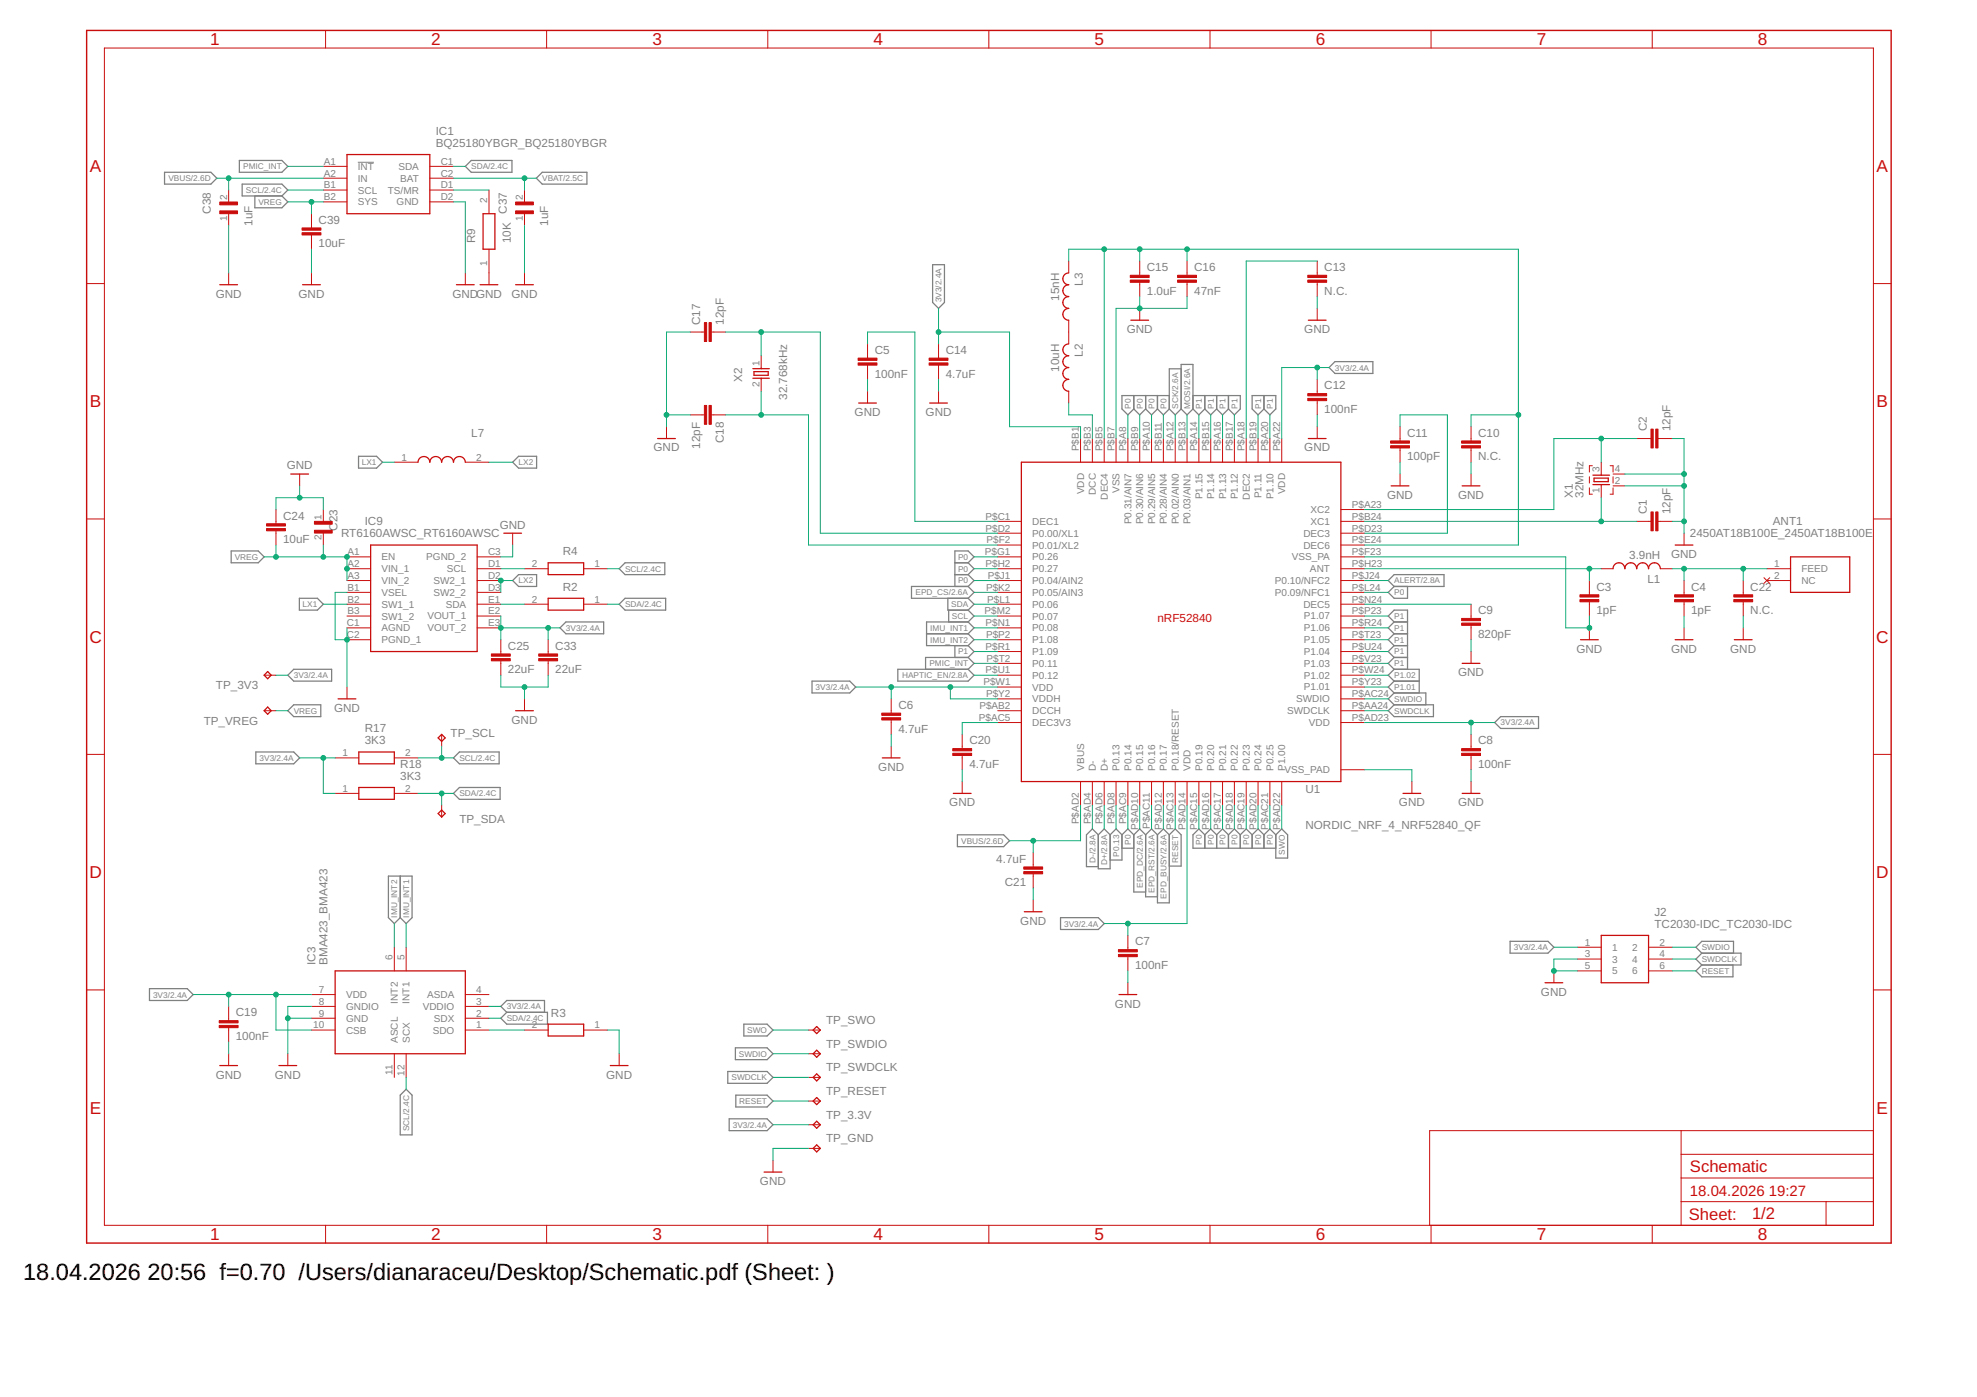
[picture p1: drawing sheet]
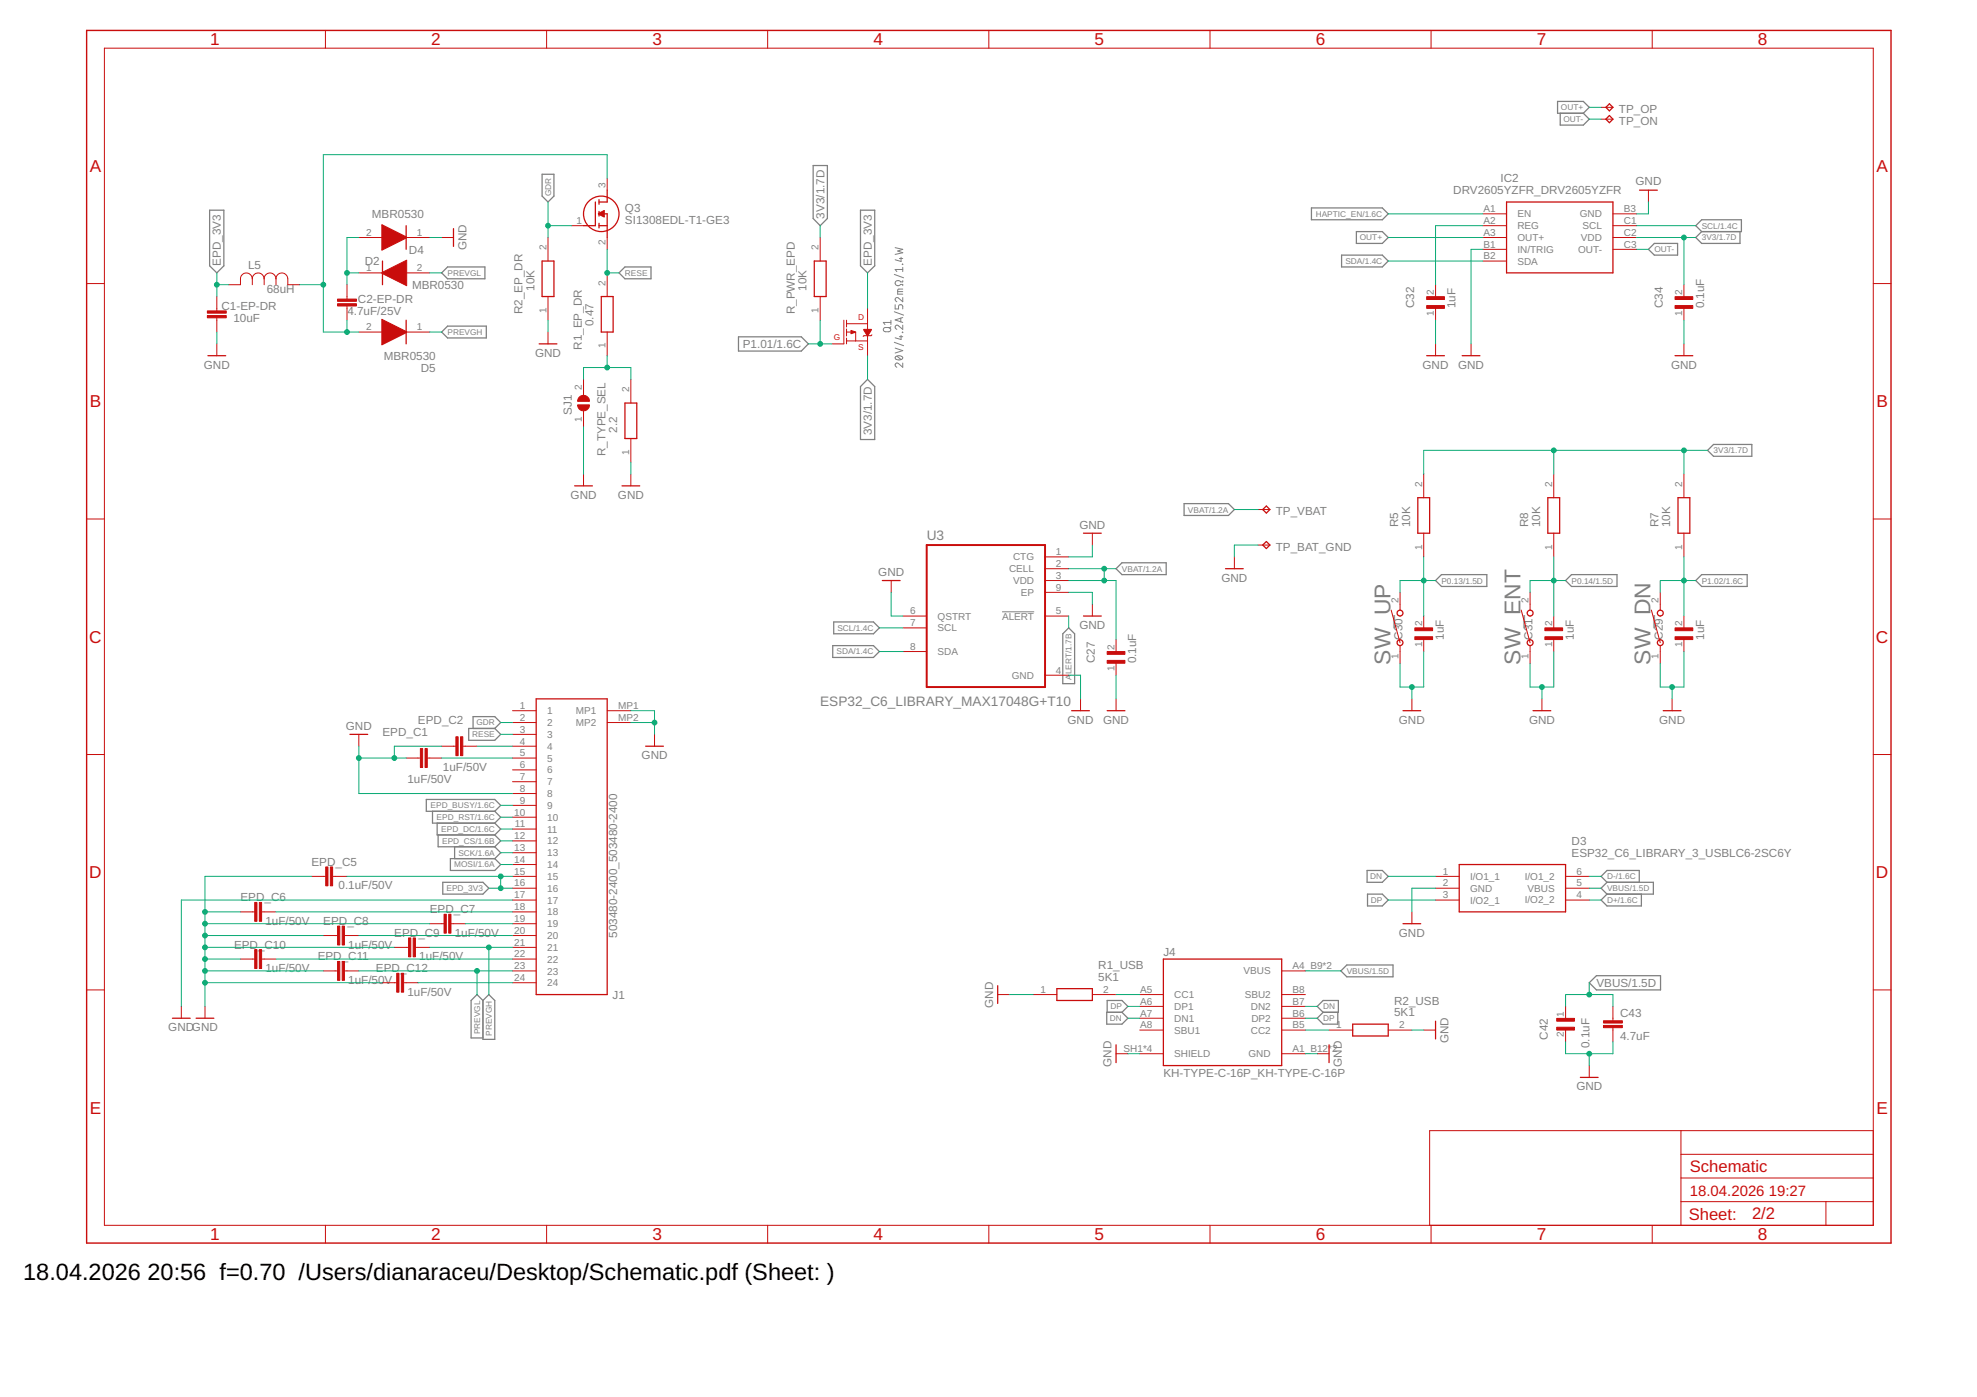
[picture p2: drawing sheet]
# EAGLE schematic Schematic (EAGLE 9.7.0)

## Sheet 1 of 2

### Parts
ANT1  2450AT18B100E_2450AT18B100E  [2450AT18B100E_ANTC3216X140N]
C1  12pF  NORDIC_NRF_3_CAPACITOR_0201_N  [NORDIC_NRF_3_RESC0201_N]
C2  12pF  NORDIC_NRF_3_CAPACITOR_0201_N  [NORDIC_NRF_3_RESC0201_N]
C3  1pF  NORDIC_NRF_3_CAPACITOR_0201_N  [NORDIC_NRF_3_RESC0201_N]
C4  1pF  NORDIC_NRF_3_CAPACITOR_0201_N  [NORDIC_NRF_3_RESC0201_N]
C5  100nF  NORDIC_NRF_3_CAPACITOR_0201_N  [NORDIC_NRF_3_RESC0201_N]
C6  4.7uF  NORDIC_NRF_3_CAPACITOR_0402_N  [NORDIC_NRF_3_RESC0402_N]
C7  100nF  NORDIC_NRF_3_CAPACITOR_0201_N  [NORDIC_NRF_3_RESC0201_N]
C8  100nF  NORDIC_NRF_3_CAPACITOR_0201_N  [NORDIC_NRF_3_RESC0201_N]
C9  820pF  NORDIC_NRF_3_CAPACITOR_0201_N  [NORDIC_NRF_3_RESC0201_N]
C10  N.C.  PERFECT_0402_CAP_0402  [PERFECT_0402_0402]
C11  100pF  NORDIC_NRF_3_CAPACITOR_0201_N  [NORDIC_NRF_3_RESC0201_N]
C12  100nF  NORDIC_NRF_3_CAPACITOR_0201_N  [NORDIC_NRF_3_RESC0201_N]
C13  N.C.  PERFECT_0402_CAP_0402  [PERFECT_0402_0402]
C14  4.7uF  NORDIC_NRF_3_CAPACITOR_0402_N  [NORDIC_NRF_3_RESC0402_N]
C15  1.0uF  NORDIC_NRF_3_CAPACITOR_0402_N  [NORDIC_NRF_3_RESC0402_N]
C16  47nF  NORDIC_NRF_3_CAPACITOR_0201_N  [NORDIC_NRF_3_RESC0201_N]
C17  12pF  NORDIC_NRF_3_CAPACITOR_0201_N  [NORDIC_NRF_3_RESC0201_N]
C18  12pF  NORDIC_NRF_3_CAPACITOR_0201_N  [NORDIC_NRF_3_RESC0201_N]
C19  100nF  NORDIC_NRF_3_CAPACITOR_0201_N  [NORDIC_NRF_3_RESC0201_N]
C20  4.7uF  NORDIC_NRF_3_CAPACITOR_0402_N  [NORDIC_NRF_3_RESC0402_N]
C21  4.7uF  NORDIC_NRF_3_CAPACITOR_0402_N  [NORDIC_NRF_3_RESC0402_N]
C22  N.C.  PERFECT_0402_CAP_0402  [PERFECT_0402_0402]
C23  GRM011R60J152KE01L_2_GRM011R60J152KE01L  [GRM011R60J152KE01L_2_CAPC0201X13N]
C24  10uF  NORDIC_NRF_3_CAPACITOR_0402_N  [NORDIC_NRF_3_RESC0402_N]
C25  22uF  NORDIC_NRF_3_CAPACITOR_0402_N  [NORDIC_NRF_3_RESC0402_N]
C33  22uF  NORDIC_NRF_3_CAPACITOR_0402_N  [NORDIC_NRF_3_RESC0402_N]
C37  1uF  GRM011R60J152KE01L_2_GRM011R60J152KE01L  [GRM011R60J152KE01L_2_CAPC0201X13N]
C38  1uF  GRM011R60J152KE01L_2_GRM011R60J152KE01L  [GRM011R60J152KE01L_2_CAPC0201X13N]
C39  10uF  NORDIC_NRF_3_CAPACITOR_0402_N  [NORDIC_NRF_3_RESC0402_N]
IC1  BQ25180YBGR_BQ25180YBGR  [BQ25180YBGR_BGA8C40P2X4_100X155X50]
IC3  BMA423_BMA423  [BMA423_BMA423]
IC9  RT6160AWSC_RT6160AWSC  [RT6160AWSC_BGA15C40P3X5_140X230X60]
J2  TC2030-IDC_TC2030-IDC  [TC2030-IDC_TC2030IDC]
L1  3.9nH  NORDIC_NRF_2_INDUCTOR_0402_L  [NORDIC_NRF_2_RESC0402_L]
L2  10uH  NORDIC_NRF_2_INDUCTOR_0402_L  [NORDIC_NRF_2_RESC0402_L]
L3  15nH  NORDIC_NRF_2_INDUCTOR_0402_L  [NORDIC_NRF_2_RESC0402_L]
L7  MLP2016SR47MT0S1_FTC252012SR47MBCA  [MLP2016SR47MT0S1_INDC2016X100N]
R2  CPF0201D7K68C1_CPF0201D7K68C1  [CPF0201D7K68C1_0201]
R3  CPF0201D7K68C1_CPF0201D7K68C1  [CPF0201D7K68C1_0201]
R4  0  CPF0201D7K68C1_CPF0201D7K68C1  [CPF0201D7K68C1_0201]
R9  10K  CPF0201D7K68C1_CPF0201D7K68C1  [CPF0201D7K68C1_0201]
R17  3K3  CPF0201D7K68C1_CPF0201D7K68C1  [CPF0201D7K68C1_0201]
R18  3K3  CPF0201D7K68C1_CPF0201D7K68C1  [CPF0201D7K68C1_0201]
TP_3.3V  HECTOR_WATCH_1_TPTP20R  [HECTOR_WATCH_1_TP20R]
TP_3V3  HECTOR_WATCH_1_TPTP20R  [HECTOR_WATCH_1_TP20R]
TP_GND  HECTOR_WATCH_1_TPTP20R  [HECTOR_WATCH_1_TP20R]
TP_RESET  HECTOR_WATCH_1_TPTP20R  [HECTOR_WATCH_1_TP20R]
TP_SCL  HECTOR_WATCH_1_TPTP20R  [HECTOR_WATCH_1_TP20R]
TP_SDA  HECTOR_WATCH_1_TPTP20R  [HECTOR_WATCH_1_TP20R]
TP_SWDCLK  HECTOR_WATCH_1_TPTP20R  [HECTOR_WATCH_1_TP20R]
TP_SWDIO  HECTOR_WATCH_1_TPTP20R  [HECTOR_WATCH_1_TP20R]
TP_SWO  HECTOR_WATCH_1_TPTP20R  [HECTOR_WATCH_1_TP20R]
TP_VREG  HECTOR_WATCH_1_TPTP20R  [HECTOR_WATCH_1_TP20R]
U1  NORDIC_NRF_4_NRF52840_QF  [NORDIC_NRF_4_AQFN50P700X700X85_HS-74N]
X1  32MHz  NORDIC_NRF_XTAL_32MHZ  [NORDIC_NRF_BT-XTAL_2016_N]
X2  32.768kHz  NORDIC_NRF_1_XTAL_32KHZ  [NORDIC_NRF_1_XTAL_3215_N]

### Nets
3V3/2.4A: C6.1 C7.1 C8.1 C12.1 C14.1 C19.1 C25.1 C33.1 IC3.3(VDDIO) IC3.7(VDD) IC3.10(CSB) IC9.E2(VOUT_1) IC9.E3(VOUT_2) J2.1 R17.1 R18.1 TP_3.3V.TP TP_3V3.TP U1.P$A22(VDD) U1.P$AD14(VDD) U1.P$AD23(VDD) U1.P$B1(VDD) U1.P$W1(VDD) U1.P$Y2(VDDH)
D-: U1.P$AD4(D-) ; also sheet 2
GND: C1.2 C2.2 C3.2 C4.2 C5.2 C6.2 C7.2 C8.2 C9.2 C10.2 C11.2 C12.2 C13.2 C14.2 C15.2 C16.2 C17.1 C18.2 C19.2 C20.2 C21.1 C22.2 C23.1 C24.1 C25.2 C33.2 C37.1 C38.1 C39.2 IC1.D2(GND) IC3.8(GNDIO) IC3.9(GND) IC9.B1(VSEL) IC9.C1(AGND) IC9.C2(PGND_1) IC9.C3(PGND_2) J2.3 J2.5 R3.1 R9.1 TP_GND.TP U1.P$74(VSS_PAD) U1.P$75(VSS_PAD) U1.P$76(VSS_PAD) U1.P$77(VSS_PAD) U1.P$78(VSS_PAD) U1.P$79(VSS_PAD) U1.P$80(VSS_PAD) U1.P$81(VSS_PAD) U1.P$82(VSS_PAD) U1.P$83(VSS_PAD) U1.P$84(VSS_PAD) U1.P$85(VSS_PAD) U1.P$86(VSS_PAD) U1.P$87(VSS_PAD) U1.P$88(VSS_PAD) U1.P$89(VSS_PAD) U1.P$90(VSS_PAD) U1.P$B7(VSS) U1.P$F23(VSS_PA) X1.2 X1.4 ; also sheet 2
HAPTIC_EN: U1.P$U1(P0.12) ; also sheet 2
IMU_INT1: IC3.5(INT1)
IMU_INT2: IC3.6(INT2)
LX1: IC9.B2(SW1_1) L7.1
LX2: IC9.D2(SW2_1) IC9.D3(SW2_2) L7.2
N$1: C5.1 U1.P$C1(DEC1)
N$2: IC9.D1(SCL) R4.2
N$3: U1.P$T2(P0.11)
N$4: IC3.1(SDO) R3.2
N$5: IC9.E1(SDA) R2.2
N$6: U1.P$AD6(D+)
N$7: IC1.D1(TS/MR) R9.2
N$8: U1.P$AD8(P0.13)
N$9: U1.P$AD10(P0.15)
N$10: U1.P$AC9(P0.14)
N$11: U1.P$AC11(P0.16)
N$12: U1.P$AD12(P0.17)
N$13: U1.P$AC13(P0.18/RESET)
N$14: U1.P$AC15(P0.19)
N$15: U1.P$AD16(P0.20)
N$16: U1.P$AC17(P0.21)
N$17: U1.P$AD18(P0.22)
N$18: U1.P$AC19(P0.23)
N$19: U1.P$AD20(P0.24)
N$20: U1.P$AC21(P0.25)
N$22: U1.P$R1(P1.09)
N$23: U1.P$P2(P1.08)
N$24: U1.P$N1(P0.08)
N$25: U1.P$M2(P0.07)
N$26: U1.P$L1(P0.06)
N$27: U1.P$K2(P0.05/AIN3)
N$28: U1.P$J1(P0.04/AIN2)
N$29: U1.P$H2(P0.27)
N$30: U1.P$G1(P0.26)
N$31: C20.1 U1.P$AC5(DEC3V3)
N$32: L2.1 U1.P$B3(DCC)
N$33: L2.2 L3.1
N$34: U1.P$B9(P0.30/AIN6)
N$35: U1.P$A10(P0.29/AIN5)
N$36: U1.P$B11(P0.28/AIN4)
N$37: U1.P$A12(P0.02/AIN0)
N$38: U1.P$B13(P0.03/AIN1)
N$39: U1.P$A14(P1.15)
N$40: U1.P$B15(P1.14)
N$41: U1.P$A16(P1.13)
N$42: U1.P$B17(P1.12)
N$43: U1.P$B19(P1.11)
N$44: U1.P$A20(P1.10)
N$45: C10.1 C15.1 C16.1 L3.2 U1.P$B5(DEC4) U1.P$E24(DEC6)
N$46: C13.1 U1.P$A18(DEC2)
N$47: C17.2 U1.P$D2(P0.00/XL1) X2.1
N$48: C18.1 U1.P$F2(P0.01/XL2) X2.2
N$49: U1.P$R24(P1.06)
N$50: U1.P$AC24(SWDIO)
N$51: U1.P$Y23(P1.01)
N$52: U1.P$W24(P1.02)
N$53: U1.P$V23(P1.03)
N$54: U1.P$U24(P1.04)
N$55: U1.P$T23(P1.05)
N$56: U1.P$P23(P1.07)
N$57: U1.P$L24(P0.09/NFC1)
N$58: U1.P$J24(P0.10/NFC2)
N$59: C9.1 U1.P$N24(DEC5)
N$60: C11.1 U1.P$D23(DEC3)
N$61: C2.1 U1.P$A23(XC2) X1.3
N$62: C1.1 U1.P$B24(XC1) X1.1
N$64: ANT1.1(FEED) C4.1 C22.1 L1.2
N$65: C3.1 L1.1 U1.P$H23(ANT)
P0: U1.P$A8(P0.31/AIN7)
PMIC_INT: IC1.A1(!INT)
RESET: J2.6 TP_RESET.TP
SCL/2.4C: IC1.B1(SCL) IC3.12(SCX) R4.1 R17.2 TP_SCL.TP
SDA/2.4C: IC1.C1(SDA) IC3.2(SDX) R2.1 R18.2 TP_SDA.TP
SWDCLK: J2.4 TP_SWDCLK.TP U1.P$AA24(SWDCLK)
SWDIO: J2.2 TP_SWDIO.TP
SWO: TP_SWO.TP U1.P$AD22(P1.00)
VBAT/2.5C: C37.2 IC1.C2(BAT)
VBUS/2.6D: C21.2 C38.2 IC1.A2(IN) U1.P$AD2(VBUS)
VREG: C23.2 C24.2 C39.1 IC1.B2(SYS) IC9.A1(EN) IC9.A2(VIN_1) IC9.A3(VIN_2) TP_VREG.TP
Unconnected: ANT1.2(NC) IC3.4(ASDA) IC3.11(ASCL) IC9.B3(SW1_2) U1.P$AB2(DCCH)

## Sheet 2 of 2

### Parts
C1-EP-DR  10uF  NORDIC_NRF_3_CAPACITOR_0402_N  [NORDIC_NRF_3_RESC0402_N]
C2-EP-DR  4.7uF/25V  NORDIC_NRF_3_CAPACITOR_0402_N  [NORDIC_NRF_3_RESC0402_N]
C27  0.1uF  GRM011R60J152KE01L_2_GRM011R60J152KE01L  [GRM011R60J152KE01L_2_CAPC0201X13N]
C29  1uF  GRM011R60J152KE01L_2_GRM011R60J152KE01L  [GRM011R60J152KE01L_2_CAPC0201X13N]
C30  1uF  GRM011R60J152KE01L_2_GRM011R60J152KE01L  [GRM011R60J152KE01L_2_CAPC0201X13N]
C31  1uF  GRM011R60J152KE01L_2_GRM011R60J152KE01L  [GRM011R60J152KE01L_2_CAPC0201X13N]
C32  1uF  GRM011R60J152KE01L_2_GRM011R60J152KE01L  [GRM011R60J152KE01L_2_CAPC0201X13N]
C34  0.1uF  GRM011R60J152KE01L_2_GRM011R60J152KE01L  [GRM011R60J152KE01L_2_CAPC0201X13N]
C42  0.1uF  GRM011R60J152KE01L_2_GRM011R60J152KE01L  [GRM011R60J152KE01L_2_CAPC0201X13N]
C43  4.7uF  NORDIC_NRF_3_CAPACITOR_0402_N  [NORDIC_NRF_3_RESC0402_N]
D2  MBR0530  ESP32_C6_LIBRARY_5_MBR0530  [ESP32_C6_LIBRARY_5_SOD3716X135N]
D3  ESP32_C6_LIBRARY_3_USBLC6-2SC6Y  [ESP32_C6_LIBRARY_3_SOT95P280X145-6N]
D4  MBR0530  ESP32_C6_LIBRARY_5_MBR0530  [ESP32_C6_LIBRARY_5_SOD3716X135N]
D5  MBR0530  ESP32_C6_LIBRARY_5_MBR0530  [ESP32_C6_LIBRARY_5_SOD3716X135N]
EPD_C1  1uF/50V  NORDIC_NRF_3_CAPACITOR_0402_N  [NORDIC_NRF_3_RESC0402_N]
EPD_C2  1uF/50V  NORDIC_NRF_3_CAPACITOR_0402_N  [NORDIC_NRF_3_RESC0402_N]
EPD_C5  0.1uF/50V  NORDIC_NRF_3_CAPACITOR_0402_N  [NORDIC_NRF_3_RESC0402_N]
EPD_C6  1uF/50V  NORDIC_NRF_3_CAPACITOR_0402_N  [NORDIC_NRF_3_RESC0402_N]
EPD_C7  1uF/50V  NORDIC_NRF_3_CAPACITOR_0402_N  [NORDIC_NRF_3_RESC0402_N]
EPD_C8  1uF/50V  NORDIC_NRF_3_CAPACITOR_0402_N  [NORDIC_NRF_3_RESC0402_N]
EPD_C9  1uF/50V  NORDIC_NRF_3_CAPACITOR_0402_N  [NORDIC_NRF_3_RESC0402_N]
EPD_C10  1uF/50V  NORDIC_NRF_3_CAPACITOR_0402_N  [NORDIC_NRF_3_RESC0402_N]
EPD_C11  1uF/50V  NORDIC_NRF_3_CAPACITOR_0402_N  [NORDIC_NRF_3_RESC0402_N]
EPD_C12  1uF/50V  NORDIC_NRF_3_CAPACITOR_0402_N  [NORDIC_NRF_3_RESC0402_N]
IC2  DRV2605YZFR_DRV2605YZFR  [DRV2605YZFR_BGA9C50P3X3_144X144X62]
J1  503480-2400_503480-2400  [503480-2400_5034802400]
J4  KH-TYPE-C-16P_KH-TYPE-C-16P  [KH-TYPE-C-16P_KINGHELM_KH-TYPE-C-16P]
L5  68uH  ESP32_C6_LIBRARY_2_744043680IND_4828-WE-TPC_WRE  [ESP32_C6_LIBRARY_2_IND_4828-WE-TPC_WRE]
Q1  20V/4.2A/52mΩ/1.4W  ESP32_C6_LIBRARY_4_ESP32_WROVER_SPARKFUN-DISCRETESEMI_MOSFET_PCH-DMG2305UX-7  [ESP32_C6_LIBRARY_4_ESP32_C6_LIBRARY_4_ESP32_C6_LIBRARY_4_ESP32_C6_LIBRARY_4_ESP32_WROVER_SPARKFUN-DISCRETESEMI_SOT23-3]
Q3  SI1308EDL-T1-GE3  ESP32_C6_LIBRARY_6_SI1308EDL-T1-GE3  [ESP32_C6_LIBRARY_6_SOT65P210X110-3N]
R1_EP_DR  0.47  CPF0201D7K68C1_CPF0201D7K68C1  [CPF0201D7K68C1_0201]
R1_USB  5K1  CPF0201D7K68C1_CPF0201D7K68C1  [CPF0201D7K68C1_0201]
R2_EP_DR  10K  CPF0201D7K68C1_CPF0201D7K68C1  [CPF0201D7K68C1_0201]
R2_USB  5K1  CPF0201D7K68C1_CPF0201D7K68C1  [CPF0201D7K68C1_0201]
R5  10K  CPF0201D7K68C1_CPF0201D7K68C1  [CPF0201D7K68C1_0201]
R7  10K  CPF0201D7K68C1_CPF0201D7K68C1  [CPF0201D7K68C1_0201]
R8  10K  CPF0201D7K68C1_CPF0201D7K68C1  [CPF0201D7K68C1_0201]
R_PWR_EPD  10K  CPF0201D7K68C1_CPF0201D7K68C1  [CPF0201D7K68C1_0201]
R_TYPE_SEL  2.2  CPF0201D7K68C1_CPF0201D7K68C1  [CPF0201D7K68C1_0201]
SJ1  ESP32_C6_LIBRARY_7_JUMPER_SJ  [ESP32_C6_LIBRARY_7_JUMPER_SJ]
SW_DN  2025-10-22_07-23-44_LIBRARY_EVP-AKE31ASW_EVP-AKE31A_PAN  [2025-10-22_07-23-44_LIBRARY_SW_EVP-AKE31A_PAN]
SW_ENT  2025-10-22_07-23-44_LIBRARY_EVP-AKE31ASW_EVP-AKE31A_PAN  [2025-10-22_07-23-44_LIBRARY_SW_EVP-AKE31A_PAN]
SW_UP  2025-10-22_07-23-44_LIBRARY_EVP-AKE31ASW_EVP-AKE31A_PAN  [2025-10-22_07-23-44_LIBRARY_SW_EVP-AKE31A_PAN]
TP_BAT_GND  HECTOR_WATCH_1_TPTP20R  [HECTOR_WATCH_1_TP20R]
TP_ON  HECTOR_WATCH_1_TPTP20R  [HECTOR_WATCH_1_TP20R]
TP_OP  HECTOR_WATCH_1_TPTP20R  [HECTOR_WATCH_1_TP20R]
TP_VBAT  HECTOR_WATCH_1_TPTP20R  [HECTOR_WATCH_1_TP20R]
U3  ESP32_C6_LIBRARY_MAX17048G+T10  [ESP32_C6_LIBRARY_SON50P200X200X80-9N]

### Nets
3V3/1.7D: C34.2 IC2.C2(VDD) Q1.2(S) R5.2 R7.2 R8.2 R_PWR_EPD.2
ALERT: U3.5(!ALERT) ; also sheet 1
D+: D3.4(I/O2_2) ; also sheet 1
D-: D3.6(I/O1_2) ; also sheet 1
DN: D3.1(I/O1_1) J4.B7(DN2)
DP: D3.3(I/O2_1) J4.A6(DP1) J4.B6(DP2)
EPD_3V3: C1-EP-DR.2 EPD_C5.2 J1.15 J1.16 L5.2 Q1.3(D)
EPD_BUSY: J1.9 ; also sheet 1
EPD_CS: J1.12 ; also sheet 1
EPD_DC: J1.11 ; also sheet 1
EPD_RST: J1.10 ; also sheet 1
GDR: J1.2 Q3.1(G) R2_EP_DR.2
GND: C1-EP-DR.1 C27.1 C29.1 C30.1 C31.1 C32.1 C34.1 C42.2 C43.2 D3.2(GND) D4.1(K) EPD_C1.1 EPD_C2.1 EPD_C5.1 EPD_C6.1 EPD_C7.1 EPD_C8.1 EPD_C9.1 EPD_C10.1 EPD_C11.1 EPD_C12.1 IC2.B1(IN/TRIG) IC2.B3(GND) J1.8 J1.17 J1.MP1 J1.MP2 J4.A1_B12(GND) J4.A12_B1(GND) J4.SH1(SHIELD) J4.SH2(SHIELD) J4.SH3(SHIELD) J4.SH4(SHIELD) R1_USB.1 R2_EP_DR.1 R2_USB.2 R_TYPE_SEL.1 SJ1.1 SW_DN.1 SW_ENT.1 SW_UP.1 TP_BAT_GND.TP U3.1(CTG) U3.4(GND) U3.6(QSTRT) U3.9(EP) ; also sheet 1
HAPTIC_EN: IC2.A1(EN) ; also sheet 1
MOSI: J1.14 ; also sheet 1
N$63: C31.2 R8.1 SW_ENT.2
N$66: J4.A7(DN1)
N$67: C30.2 R5.1 SW_UP.2
N$68: J4.B5(CC2) R2_USB.1
N$69: J4.A5(CC1) R1_USB.2
N$70: EPD_C2.2 J1.4
N$71: C32.2 IC2.A2(REG)
N$72: C2-EP-DR.2 D5.2(A) L5.1 Q3.3(D)
N$73: EPD_C1.2 J1.5
N$74: EPD_C7.2 J1.19
N$75: R1_EP_DR.1 R_TYPE_SEL.2 SJ1.2
N$76: EPD_C12.2 J1.24
N$77: EPD_C8.2 J1.20
N$79: EPD_C6.2 J1.18
N$80: EPD_C10.2 J1.22
N$81: C2-EP-DR.1 D2.1(K) D4.2(A)
OUT+: IC2.A3(OUT+) TP_OP.TP
OUT-: IC2.C3(OUT-) TP_ON.TP
P1.01/1.6C: Q1.1(G) R_PWR_EPD.1
P1.02/1.6C: C29.2 R7.1 SW_DN.2
PREVGH: D5.1(K) EPD_C9.2 J1.21
PREVGL: D2.2(A) EPD_C11.2 J1.23
RESE: J1.3 Q3.2(S) R1_EP_DR.2
SCK: J1.13 ; also sheet 1
SCL/1.4C: IC2.C1(SCL) U3.7(SCL)
SDA/1.4C: IC2.B2(SDA) U3.8(SDA)
VBAT/1.2A: C27.2 TP_VBAT.TP U3.2(CELL) U3.3(VDD)
VBUS/1.5D: C42.1 C43.1 D3.5(VBUS) J4.A4_B9(VBUS) J4.A9_B4(VBUS)
Unconnected: J1.1 J1.6 J1.7 J4.A8(SBU1) J4.B8(SBU2)

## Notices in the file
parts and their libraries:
InkTime_v5: COPYRIGHT: Copyright (C) 2025 Ultra Librarian. All rights reserved.
InkTime_v5: COPYRIGHT: Copyright (C) 2024 Ultra Librarian. All rights reserved.
